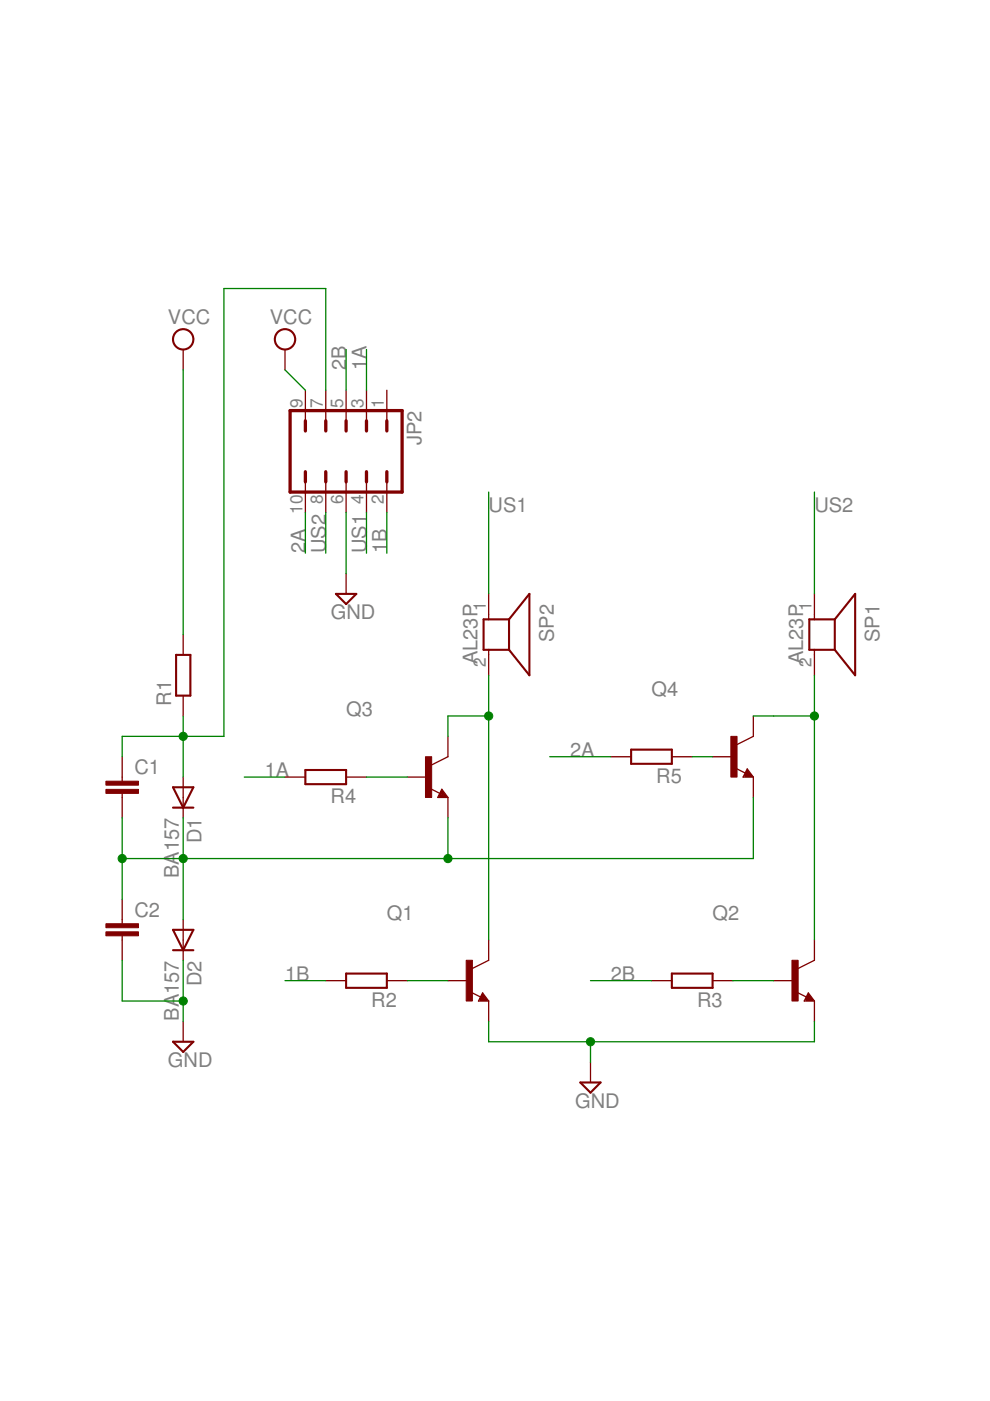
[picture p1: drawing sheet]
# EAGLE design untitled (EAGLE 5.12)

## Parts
C1  C5/2.5  [C5B2.5]
C2  C5/2.5  [C5B2.5]
D1  BA157  [P1-10]
D2  BA157  [P1-10]
JP2  JP5Q  [JP5Q]
Q1  BC847  [SOT23]
Q2  BC847  [SOT23]
Q3  BC847  [SOT23]
Q4  BC847  [SOT23]
R1  R-EU_M1206  [M1206]
R2  R-EU_M1206  [M1206]
R3  R-EU_M1206  [M1206]
R4  R-EU_M1206  [M1206]
R5  R-EU_M1206  [M1206]
SP1  AL23P  [AL23P]
SP2  AL23P  [AL23P]

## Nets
1A: JP2.3 R4.2
1B: JP2.2 R2.2
2A: JP2.10 R5.2
2B: JP2.5 R3.2
GND: C2.2 D2.C JP2.6 Q1.2(E) Q2.2(E)
N$1: C1.1 D1.A JP2.7 R1.1
N$3: C1.2 C2.1 D1.C D2.A Q3.2(E) Q4.2(E)
N$7: Q2.1(B) R3.1
N$8: Q1.1(B) R2.1
N$9: Q1.3(C) Q3.3(C) SP2.2
N$10: Q2.3(C) Q4.3(C) SP1.2
N$11: Q3.1(B) R4.1
N$13: Q4.1(B) R5.1
US1: JP2.4 SP2.1
US2: JP2.8 SP1.1
VCC: JP2.9 R1.2
Unconnected: JP2.1
